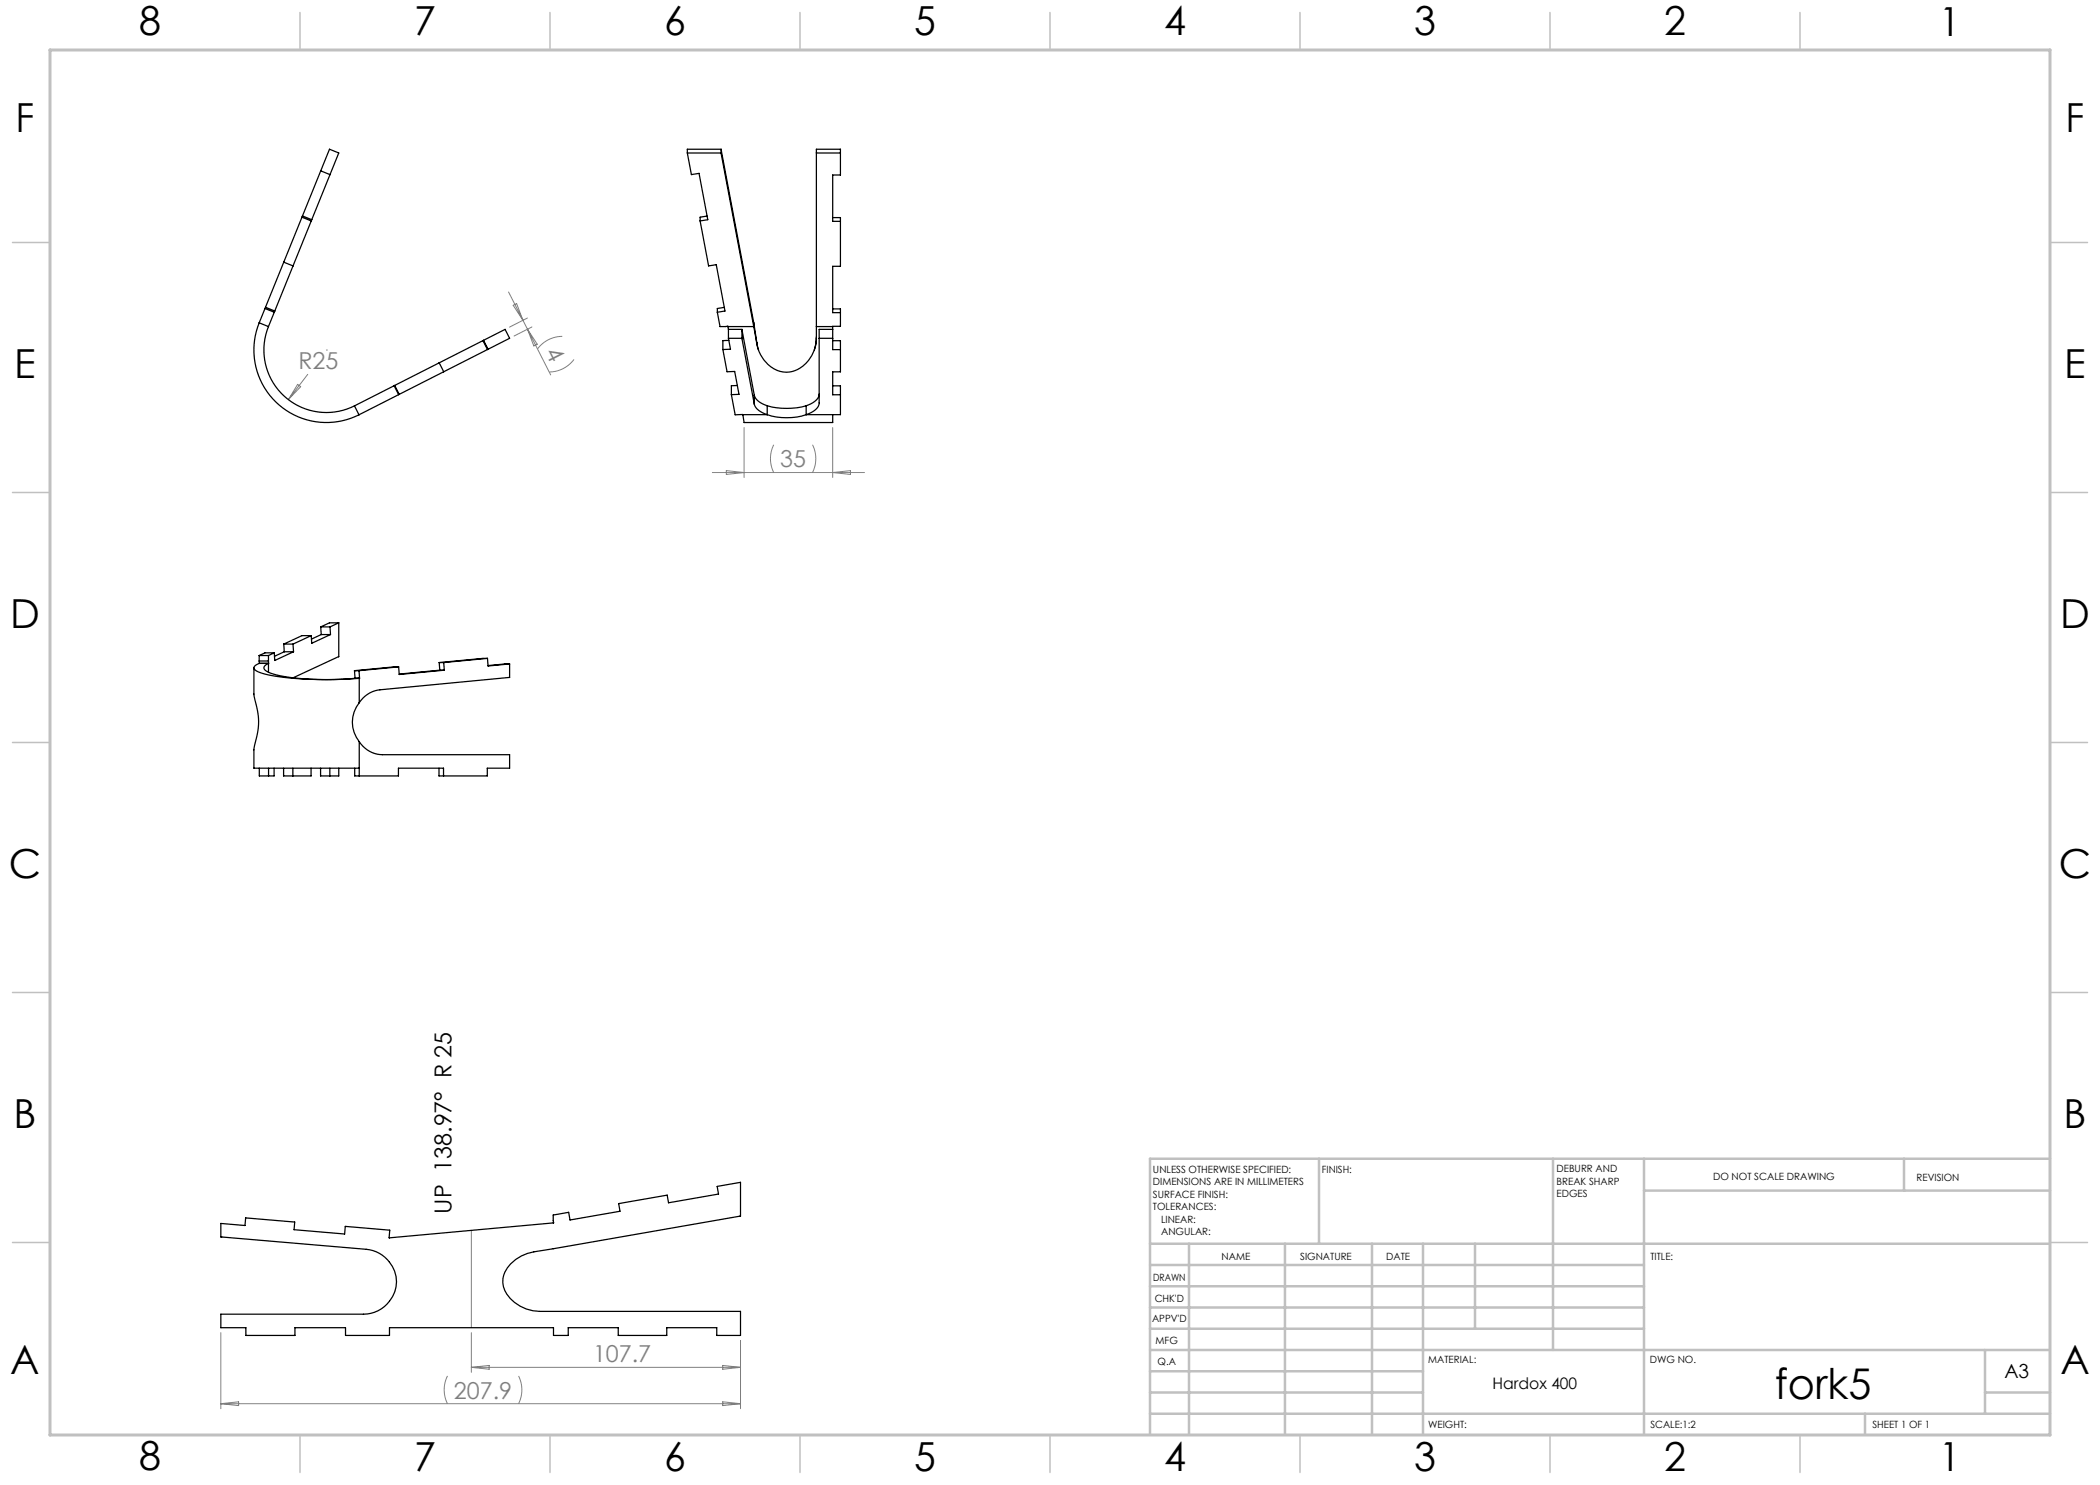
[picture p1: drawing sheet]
<svg xmlns="http://www.w3.org/2000/svg" width="420mm" height="297mm" viewBox="0 0 420 297" stroke-linecap="round" stroke-linejoin="round" font-family="sans-serif">
<g fill="none" stroke="#808080" stroke-width=".2">
<path d="M101.7 58.4l8.4 16.6M59.5 76.9l.6 .4-2.4 2.6zM61.5 74.9l-3.8 5M65.3 70h.1M102.6 61.1l.7-.4 1.3 3.4zM105.5 63.6l-3.6 1.8M105.5 65.8l1.9 3-.6 .4zM106.4 65.4l-3.6 1.8M112.5 67.3a6.2 6.2 0 0 0-5 2.5M114.8 71.9a6.2 6.2 0 0 1-5 2.5M142.5 94.5h30.4M145.3 94.1l3.5 .4-3.5 .4z"/>
<path d="M148.8 85.5v10M154.7 89a6.2 6.2 0 0 0 0 5.5M162.5 89a6.2 6.2 0 0 1 0 5.5M166.5 85.5v10M166.5 94.5l3.6-.4v.8zM94.3 246.1v19.4M44.2 266.5v15.2M89.5 275.2a6.2 6.2 0 0 0 0 5.5M94.3 266.5v8M94.3 273.5h53.8M94.3 273.5l3.5-.4v.8zM103.7 275.2a6.2 6.2 0 0 1 0 5.5"/>
<path d="M144.5 273.1l3.6 .4-3.6 .4zM148.1 268.1v13.6M44.2 280.7h103.9M44.2 280.7l3.5-.3v.7zM144.5 280.4l3.6 .3-3.6 .4z"/>
</g>
<path d="M410 231.8v55.2h-187.2" fill="none" stroke="#c0c0c0" stroke-width=".2"/>
<g fill="none" stroke="#c0c0c0" stroke-width=".5">
<path d="M263.8 231.8v17M310.6 231.8v38.2M328.8 231.8v55.2M328.8 238.1h81.2M380.8 231.8v6.3M410 231.8h-180v55.2M230 248.8h180M230 257.3h98.8M230 253h98.8M237.8 248.8v38.2M257 248.8v38.2M274.4 248.8v38.2"/>
<path d="M284.6 248.8v38.2M295 248.8v17M230 265.8h98.8M230 261.5h98.8M230 278.5h54.6M230 274.3h54.6M230 270h180M397 278.5h13M397 270v12.8M230 282.8h180M373 282.8v4.2"/>
</g>
<g fill="none" stroke="#c0c0c0" stroke-width=".3">
<path d="M60 2.5v7.5M110 2.5v7.5M160 2.5v7.5M210 2.5v7.5M260 2.5v7.5M310 2.5v7.5M360 2.5v7.5M2.5 48.5h7.5M410 48.5h7.5M2.5 98.5h7.5M410 98.5h7.5M2.5 148.5h7.5"/>
<path d="M410 148.5h7.5M2.5 198.5h7.5M410 198.5h7.5M2.5 248.5h7.5M410 248.5h7.5M60 287v7.5M110 287v7.5M160 287v7.5M210 287v7.5M260 287v7.5M310 287v7.5M360 287v7.5"/>
</g>
<path d="M10 10h400v277h-400z" fill="none" stroke="#c0c0c0" stroke-width=".6"/>
<g fill="none" stroke="#000" stroke-width=".25">
<path d="M64.1 34.2l1.9 .7M137.5 30.6v-.8h6.7v.9l6.5 34.6M137.5 30.6h6.7M137.5 30.6l.8 4.3 1.5-.2 1.8 9.2-1.6 .3M144.2 30l6.5 34.6M163.3 30.6h4.8M56.8 52.4l1.8 .8M60.4 43.4l1.8 .8M60.5 43.2l1.8 .7M140 44.2l1.7 9 1.5-.3 1.8 9.3-1.5 .3M141.4 43.2l-1.4 .2v.8M166.5 43.5h1.6v9.8h-1.6v9.2h1.6"/>
<path d="M168.1 44.3h-1.6v-9.3h1.6v-5.2h-4.8v35.5M51.8 64.6a14.5 14.5 0 0 0 3.7 16.1 14.5 14.5 0 0 0 16.3 2.3M51.8 64.6l14.1-34.8 1.9 .8-14.1 34.7M51.8 64.6l1.9 .7M53 61.7l1.9 .8M53.1 61.5l1.9 .7M53.7 65.3a12.5 12.5 0 0 0 3.1 13.9 12.5 12.5 0 0 0 14.1 2M78.8 77.1l.9 1.8M78.9 77.1l.9 1.8M87.8 72.6l.9 1.8M96.6 68.1l.9 1.8M96.7 68.1l.9 1.7"/>
<path d="M143.5 62.5l.5 2.8h1.6M144.6 69.9l.8 4.5 1.5-.1 .9 4.6h-1.5M144.9 61.5l-1.4 .2v.8M145.6 65.3l.1 .6M145.6 65.3h5.1M145.7 67.7h2.7M145.7 65.9h2.7v1.8l2.5 13.1M145.7 67.7l.4 2.1-1.5 .1M145.7 65.9v1.8M145.8 68.1h-1.2v1.8M146.3 78.9l.7 4.1 1.6-.1M147.5 77.1h-1.2v1.8"/>
<path d="M148.4 66l2.5 13M150.7 64.6l.7 4M150.7 65.3l.7 3.5M150.7 64.6v.7M150.9 79a3.4 3.4 0 0 0 2.5 2.2M150.9 79v1.8M151.4 68.6l.3 1.4M151.4 68.6v.2M163.3 67.4l-.4 2.6M163.3 65.3v.9a7.4 7.4 0 0 1-4.9 8.1 5.7 5.7 0 0 1-6.3-3.3l-.7-2.2M163.3 65.3h3.2M163.8 78.8a3.1 3.1 0 0 1-2.6 2.4"/>
<path d="M163.8 67.7h2.7M166.5 65.9h-2.7v14.7a3.1 3.1 0 0 1-2.6 2.3M166.5 61.8h1.6v3.5h-1.6v4.6h1.6M166.5 68.1h1.6v6.3h-1.6v4.6h1.6M166.5 77.2h1.6v5.7h-6.9M70.9 81.2l30.1-15.3 .9 1.8-30.1 15.3zM148.6 82.9l.2 1.6h17.7v-1.6M148.6 82.9h4.8M150.9 80.8a3.4 3.4 0 0 0 2.5 2.1M153.4 82.9a12.7 12.7 0 0 0 7.8 0M153.4 81.2a14.7 14.7 0 0 0 7.8 0M153.4 81.2v1.7"/>
<path d="M161.2 81.2v1.7M166.5 82.9h.1M50.8 133.6v5.3l.2 1a14.1 14.1 0 0 1-.1 9.4l-.1 4.3h21M51.8 132.7l-.3 .1a.69 .69 0 0 0-.7 .5 .69 .69 0 0 0 .4 .8 24.9 24.9 0 0 0 9.3 1.7l6.2 .1 5.1-.2M51.8 132.7h1.9M51.8 132.2l.1 .5M51.8 132.2h1.9M51.8 131.1v1.1M51.8 131.1h1.9M51.9 132.7h1.8M51.9 132.7h-.1M53.7 132.7l-.3 .1a.72 .72 0 0 0-.6 .7 .72 .72 0 0 0 .5 .7 24.5 24.5 0 0 0 9.4 1.7h4.2l4-.2"/>
<path d="M53.7 131.1v1.1M53.7 132.7v1.8M53.7 132.2v.5M53.7 132.7h.1M54.9 130.6l-1.2 .5M54.9 130.6h-1.9l-1.2 .5M56.8 128.8h1.8M56.8 128.8l.1 1.6M56.9 130.4h1.8M56.9 130.4l-2 .9M58.6 128.8l.1 1.6M58.7 130.4l-3.7 1.7-.1-1.5"/>
<path d="M62.2 127.1l-3.6 1.7M62.2 127.1h-1.8l-3.6 1.7M64.1 125.4h1.9M64.1 125.4l.1 1.5M64.2 126.9h1.9M64.2 126.9l-1.9 .9M66 125.4l.1 1.5M66.1 126.9l-3.8 1.8-.1-1.6M67.8 124.6v6.7l-9.2 4.3M67.8 124.6l-1.8 .8M67.8 124.6h-1.9l-1.8 .8M70.9 134.1h.9"/>
<path d="M70.9 134.1v1.6M71.8 134.1l.1 1.6M71.8 135.7v4.8M71.9 135.7h-1M71.9 135.7h-.1M79.7 133.4l-7.9 .7M79.7 133.4l.1 1.5 9.1-.9M79.7 133.4l-8.8 .7M87.8 132.5h.9M87.8 132.5l.2 1.5M88 134l-8.2 .8M88 134h.9"/>
<path d="M88.7 132.5l.2 1.5M97.5 131.7l.1 1.5 4.3-.4M97.5 131.7l-8.8 .8M97.5 131.7l-9.7 .8M101.9 132.8v2.7l-25.9 2.5a5.6 5.6 0 0 0-4.2 2.5M101.9 132.8l-4.3 .3M51.9 153.6v1.6h2.9v-1.6M53.7 153.6v1.6M56.7 153.6v1.6h5.5v-1.6M58.6 153.6v1.6M64.1 153.6v1.6h3.7v-1.6M66 153.6v1.6"/>
<path d="M70.9 153.6v1.6h8.8v-1.6h9v1.6M71.8 140.5a6.2 6.2 0 0 0 0 7.8M71.8 148.3a5.6 5.6 0 0 0 4.7 2.6h25.4v2.7h-4.4v1.6h-9.7v-1.6M71.8 148.3v6.9M71.8 153.6h.1M44.2 244.7l4.8 .4 .1-1.5 9.8 .8-.1 1.5 10.1 .9 .2-1.5 8.9 .7-.1 1.6 32.7-3v-1.6l3.1-.5 .3 1.5 10-1.7-.3-1.6 9.7-1.7 .3 1.6 10-1.8-.3-1.5 4.7-.8v6.7l-41.3 7.2a7.1 7.1 0 0 0-6.2 5.3 5.6 5.6 0 0 0 3.4 5.5l1.3 .6 1.3 .4 1.3 .1h40.2v4.8h-4.8v-1.6h-10v1.6h-9.7v-1.6h-10v1.6h-2.9v-1.6h-32.8v1.6h-8.8v-1.6h-10.1v1.6h-9.8v-1.6h-5v-2.7h28.5a6.5 6.5 0 0 0 6.6-6.2 6.5 6.5 0 0 0-6.1-6.7l-29-2.5z"/>
</g>
<text font-size="8.5" x="355" y="279.7">fork5</text>
<g font-size="8">
<text x="27.8" y="7">8</text>
<text x="82.8" y="7.1">7</text>
<text x="132.8" y="7.1">6</text>
<text x="182.8" y="7.1">5</text>
<text x="232.8" y="7.1">4</text>
<text x="282.8" y="7.1">3</text>
<text x="332.8" y="7.1">2</text>
<text x="387.8" y="7.1">1</text>
<text x="3.1" y="26.3">F</text>
<text x="413.1" y="26.3">F</text>
<text x="2.9" y="75.6">E</text>
<text x="412.9" y="75.6">E</text>
<text x="2" y="125.6">D</text>
<text x="412" y="125.6">D</text>
<text x="1.8" y="175.6">C</text>
<text x="411.8" y="175.6">C</text>
<text x="2.7" y="225.6">B</text>
<text x="412.7" y="225.6">B</text>
<text x="2.1" y="274.9">A</text>
<text x="412.1" y="274.8">A</text>
<text x="27.8" y="294">8</text>
<text x="82.8" y="294.1">7</text>
<text x="132.8" y="294.1">6</text>
<text x="182.8" y="294.1">5</text>
<text x="232.8" y="294.1">4</text>
<text x="282.8" y="294.1">3</text>
<text x="332.8" y="294.1">2</text>
<text x="387.8" y="294.1">1</text>
</g>
<g font-size="4.7" fill="#808080">
<text x="109" y="70.5" transform="rotate(63 109 70.5)">4</text>
<text x="59.7" y="73.9">R25</text>
<text x="156" y="93.5">35</text>
<text x="118.6" y="272.5">107.7</text>
<text x="90.8" y="279.7">207.9</text>
</g>
<text font-size="4.7" x="90.3" y="242.7" transform="rotate(-90 90.3 242.7)">UP 138.97° R 25</text>
<text font-size="3.9" x="400.9" y="275.5">A3</text>
<text font-size="3.2" x="298.5" y="277.9">Hardox 400</text>
<g font-size="2">
<text x="230.6" y="234.6">UNLESS OTHERWISE SPECIFIED:</text>
<text x="230.6" y="237.1">DIMENSIONS ARE IN MILLIMETERS</text>
<text x="230.6" y="239.6">SURFACE FINISH:</text>
<text x="264.4" y="234.6">FINISH:</text>
<text x="311.3" y="234.5">DEBURR AND</text>
<text x="311.3" y="237">BREAK SHARP</text>
<text x="311.3" y="239.5">EDGES</text>
<text x="342.6" y="236">DO NOT SCALE DRAWING</text>
<text x="383.3" y="236.2">REVISION</text>
<text x="230.6" y="242.1">TOLERANCES:</text>
<text x="232.2" y="244.6">LINEAR:</text>
<text x="232.2" y="247.1">ANGULAR:</text>
<text x="244.3" y="252">NAME</text>
<text x="260" y="251.9">SIGNATURE</text>
<text x="277.2" y="251.9">DATE</text>
<text x="330.1" y="251.9">TITLE:</text>
<text x="230.6" y="256.1">DRAWN</text>
<text x="230.9" y="260.3">CHK'D</text>
<text x="230.4" y="264.4">APPV'D</text>
<text x="231.1" y="268.8">MFG</text>
<text x="231.5" y="273">Q.A</text>
<text x="285.6" y="272.5">MATERIAL:</text>
<text x="330" y="272.5">DWG NO.</text>
<text x="285.6" y="285.5">WEIGHT:</text>
<text x="330.1" y="285.6">SCALE:1:2</text>
<text x="374.5" y="285.6">SHEET 1 OF 1</text>
</g>
</svg>
